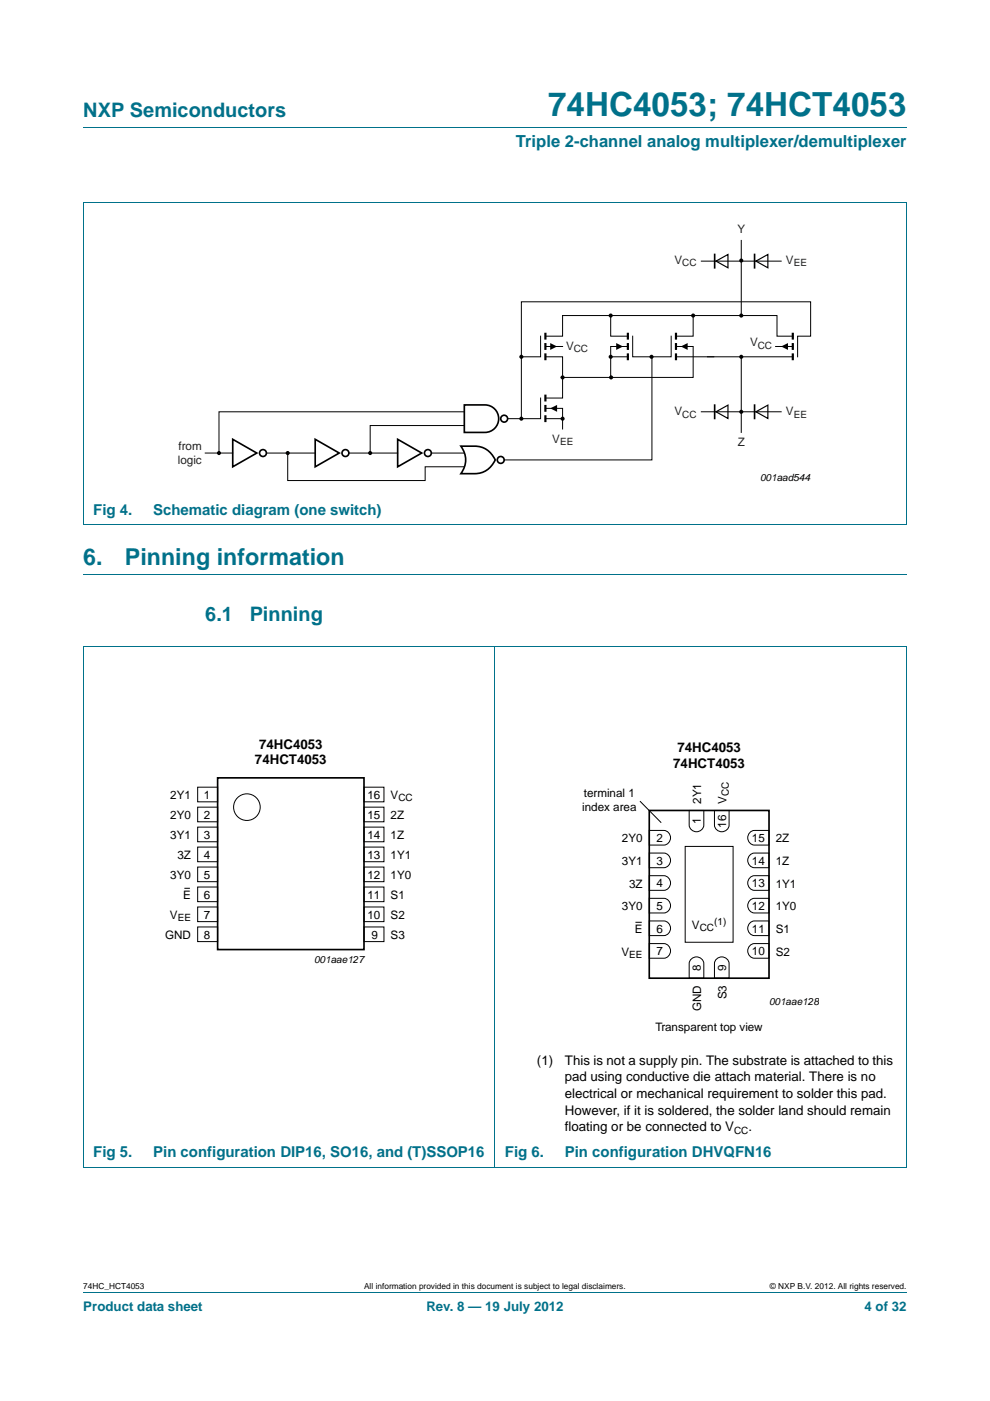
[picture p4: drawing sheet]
<svg xmlns="http://www.w3.org/2000/svg" width="210mm" height="297mm" viewBox="0 0 210 297" stroke-linecap="round" stroke-linejoin="round" font-family="sans-serif">
<path d="M17.7 27h174.6M17.6 42.9h174.7M17.7 42.9v68.4M192.3 42.9v68.4M17.6 111.3h174.7M17.7 121.9h174.6M17.7 273.9h174.6" fill="none" stroke="#00718a" stroke-width=".21"/>
<g fill="#000">
<path d="M116.7 72.7l1.5 .8-1.5 .7zM130.7 72.7l1.5 .8-1.5 .7zM144.4 73.5l1.5-.8v1.5zM165.7 73.5l1.4-.8v1.5zM116.7 86.6l1.5-.7v1.4z"/>
<circle cx="157.2" cy="55.2" r=".44"/>
<circle cx="110.6" cy="75.6" r=".44"/>
<circle cx="129.5" cy="66.9" r=".44"/>
<circle cx="129.5" cy="75.6" r=".44"/>
<circle cx="138.2" cy="75.6" r=".44"/>
<circle cx="147" cy="66.9" r=".44"/>
<circle cx="157.2" cy="66.9" r=".44"/>
<circle cx="157.2" cy="75.6" r=".44"/>
<circle cx="46.4" cy="96.1" r=".44"/>
<circle cx="61" cy="96.1" r=".44"/>
<circle cx="78.5" cy="96.1" r=".44"/>
<circle cx="110.6" cy="88.8" r=".44"/>
<circle cx="119.3" cy="80" r=".44"/>
<circle cx="119.3" cy="88.8" r=".44"/>
<circle cx="129.6" cy="80" r=".44"/>
<circle cx="157.2" cy="87.3" r=".44"/>
</g>
<g fill="none" stroke="#000" stroke-width=".21">
<path d="M114.7 71.3v4.3h-4.1M115.7 75.6h3.6v8.8h-3.6M115.7 71.3h3.6v-4.4h45.5v4.4h3.4M115.7 73.5h3.6M129.5 67v4.3h3.7M129.5 75.6h3.7M133.2 73.5h-3.7v6.5M134.2 71.3v4.3h8.2v-4.3M138.3 75.6v21.9h-31.4M143.4 73.5h3.6v6.5h-28M143.4 75.6h24.8M147 67v4.3h-3.6"/>
<path d="M164.5 73.5h3.7M169.2 75.6v-4.3h2.7v-7.3h-61.3v24.8M43.5 96.1h5.9M56.5 96.1h10.4M61 96.1v5.8h29.2v-2.9h8.3M74 96.1h10.3M91.5 96.1h6.9M98.5 87.3h-52.1v8.8M98.5 90.2h-20v5.9M114.7 84.4v4.4h-7M115.7 86.6h3.6v4.4M115.7 88.8h3.6"/>
</g>
<g fill="none" stroke="#000" stroke-width=".35">
<path d="M49.4 93.1l5.1 3-5.1 2.9zM66.9 93.1l5.1 3-5.1 2.9zM84.3 93.1l5.1 3-5.1 2.9zM97.8 94.6a9.4 9.4 0 0 1 4.9 .4 5 5 0 0 1 2.3 2.5 4.7 4.7 0 0 1-4.3 2.9h-2.9a4.7 4.7 0 0 0 0-5.8zM98.5 85.9h4.4a2.92 2.92 0 0 1 2.9 2.9 2.92 2.92 0 0 1-2.9 2.9h-4.4z"/>
<circle cx="55.8" cy="96.1" r=".73"/>
<circle cx="73.3" cy="96.1" r=".73"/>
<circle cx="90.8" cy="96.1" r=".73"/>
<circle cx="106.2" cy="97.5" r=".73"/>
<circle cx="106.9" cy="88.8" r=".73"/>
</g>
<g fill="none" stroke="#000" stroke-width=".46">
<path d="M115.7 70.5v1.5M115.7 72.7v1.5M115.7 74.9v1.5M133.2 70.5v1.5M133.2 72.7v1.5M133.2 74.9v1.5M143.4 70.5v1.5M143.4 72.7v1.5M143.4 74.9v1.5M168.2 70.5v1.5M168.2 72.7v1.5M168.2 74.9v1.5"/>
<path d="M115.7 83.7v1.4M115.7 85.9v1.4M115.7 88v1.5"/>
</g>
<path d="M157.2 50.9v16z" fill="#231f20" stroke="#000" stroke-width=".21"/>
<g fill="none" stroke="#000" stroke-width=".21">
<path d="M148.8 55.4h16.9M157.2 75.6v16.1M148.8 87.3h16.9M41.9 166.9h4.3v3.1h-4.3zM41.9 171.1h4.3v3.1h-4.3zM41.9 175.4h4.3v3.1h-4.3zM41.9 179.6h4.3v3.1h-4.3zM77.2 175.4h4.2v3.1h-4.2zM77.2 179.6h4.2v3.1h-4.2zM77.2 166.9h4.2v3.1h-4.2zM77.2 171.1h4.2v3.1h-4.2zM135.7 169.9l4.5 4.5"/>
<path d="M137.7 176.1h3.1a1.56 1.56 0 0 1 1.4 1.5 1.56 1.56 0 0 1-1.4 1.6h-3.1zM145.3 179.5h10.2v20.3h-10.2zM146.2 171.8h3.1v3.1a1.56 1.56 0 0 1-1.6 1.5 1.56 1.56 0 0 1-1.5-1.5zM151.5 171.8h3.1v3.1a1.56 1.56 0 0 1-1.5 1.5 1.56 1.56 0 0 1-1.6-1.5zM159.2 176.4l.8-.3h3.1v3.1h-3.1a1.57 1.57 0 0 1-1.3-1.1 1.57 1.57 0 0 1 .5-1.7zM39.1 188.3h1.2M41.9 183.8h4.3v3.1h-4.3zM41.9 188.1h4.3v3.1h-4.3zM41.9 192.3h4.3v3.1h-4.3zM41.9 196.5h4.3v3.1h-4.3zM77.2 192.3h4.2v3.1h-4.2zM77.2 196.5h4.2v3.1h-4.2z"/>
<path d="M77.2 183.8h4.2v3.1h-4.2zM77.2 188.1h4.2v3.1h-4.2zM134.9 195.5h1.1M137.7 195.3h3.1a1.56 1.56 0 0 1 1.4 1.5 1.56 1.56 0 0 1-1.4 1.6h-3.1zM137.7 190.5h3.1a1.56 1.56 0 0 1 1.4 1.5 1.56 1.56 0 0 1-1.4 1.6h-3.1zM137.7 185.7h3.1a1.56 1.56 0 0 1 1.4 1.5 1.56 1.56 0 0 1-1.4 1.6h-3.1zM137.7 180.9h3.1a1.56 1.56 0 0 1 1.4 1.5 1.56 1.56 0 0 1-1.4 1.6h-3.1zM159.2 195.6l.8-.3h3.1v3.1h-3.1a1.57 1.57 0 0 1-1.3-1.1 1.57 1.57 0 0 1 .5-1.7zM159.2 190.8l.8-.3h3.1v3.1h-3.1a1.57 1.57 0 0 1-1.3-1.1 1.57 1.57 0 0 1 .5-1.7zM159.2 186l.8-.3h3.1v3.1h-3.1a1.57 1.57 0 0 1-1.3-1.1 1.57 1.57 0 0 1 .5-1.7zM159.2 181.2l.8-.3h3.1v3.1h-3.1a1.57 1.57 0 0 1-1.3-1.1 1.57 1.57 0 0 1 .5-1.7zM137.7 200.1h3.1a1.56 1.56 0 0 1 1.4 1.5 1.56 1.56 0 0 1-1.4 1.6h-3.1z"/>
<path d="M146.5 203.5a1.57 1.57 0 0 1 1.7-.6 1.57 1.57 0 0 1 1.1 1.4v3.1h-3.1v-3.1zM151.9 203.5a1.57 1.57 0 0 1 1.6-.6 1.57 1.57 0 0 1 1.1 1.4v3.1h-3.1v-3.1zM159.2 200.4l.8-.3h3.1v3.1h-3.1a1.57 1.57 0 0 1-1.3-1.2 1.57 1.57 0 0 1 .5-1.6z"/>
<circle cx="52.4" cy="171.1" r="2.82"/>
</g>
<path d="M151.9 55.4l2.5-1.4v2.8zM160.3 55.4l2.6-1.4v2.8zM151.9 87.3l2.5-1.4v2.8zM160.3 87.3l2.6-1.4v2.8z" fill="none" stroke="#000" stroke-width=".25"/>
<path d="M151.6 54v2.8M160 54v2.8M151.6 85.9v2.8M160 85.9v2.8M46.2 164.9h31v36.4h-31zM137.7 171.8h25.4v35.6h-25.4z" fill="none" stroke="#000" stroke-width=".35"/>
<path d="M105 137v110.5M17.6 247.5h174.7M17.7 247.4v-110.3h174.6v110.3" fill="none" stroke="#00718a" stroke-width=".21"/>
<text font-size="7" fill="#00718a" x="116.3" y="24.6">74HC4053; 74HCT4053</text>
<g font-size="4.9" fill="#00718a">
<text x="17.7" y="119.9">6.</text>
<text x="26.5" y="119.9">Pinning information</text>
</g>
<g font-size="4.2" fill="#00718a">
<text x="17.7" y="24.9">NXP Semiconductors</text>
<text x="43.5" y="131.8">6.1</text>
<text x="53" y="131.8">Pinning</text>
</g>
<text font-size="3.5" fill="#00718a" x="109.4" y="31.1">Triple 2-channel analog multiplexer/demultiplexer</text>
<g font-size="3.2" fill="#00718a">
<text x="19.8" y="109.2">Fig 4.</text>
<text x="32.5" y="109.2">Schematic diagram (one switch)</text>
<text x="19.8" y="245.4">Fig 5.</text>
<text x="32.5" y="245.4">Pin configuration DIP16, SO16, and (T)SSOP16</text>
<text x="107.1" y="245.4">Fig 6.</text>
<text x="119.8" y="245.4">Pin configuration DHVQFN16</text>
</g>
<g font-size="2.8">
<text x="54.9" y="158.7">74HC4053</text>
<text x="143.7" y="159.4">74HC4053</text>
<text x="54.1" y="162.1">74HCT4053</text>
<text x="142.8" y="162.8">74HCT4053</text>
<text x="113.9" y="225.7">(1)</text>
<text x="119.8" y="225.7">This is not a supply pin. The substrate is attached to this</text>
<text x="119.8" y="229.3">pad using conductive die attach material. There is no</text>
<text x="119.8" y="232.8">electrical or mechanical requirement to solder this pad.</text>
<text x="119.8" y="236.3">However, if it is soldered, the solder land should remain</text>
<text x="119.8" y="239.8">floating or be connected to V</text>
<text x="158.8" y="239.8">.</text>
</g>
<g font-size="2.8" fill="#00718a">
<text x="17.7" y="277.9">Product data sheet</text>
<text x="90.4" y="277.9">Rev. 8 — 19 July 2012</text>
<text x="183.4" y="277.9">4 of 32</text>
</g>
<g font-size="2.5" fill="#231f20">
<text x="156.4" y="49.4">Y</text>
<text x="143" y="56">V</text>
<text x="166.7" y="56">V</text>
<text x="120.1" y="74.2">V</text>
<text x="159.1" y="73.5">V</text>
<text x="143" y="88">V</text>
<text x="166.7" y="88">V</text>
<text x="37.9" y="95.3">from</text>
<text x="117.1" y="93.9">V</text>
<text x="156.5" y="94.6">Z</text>
<text x="37.7" y="98.3">logic</text>
</g>
<g font-size="2.5">
<text x="36.1" y="169.4">2Y1</text>
<text x="36.1" y="173.7">2Y0</text>
<text x="43.2" y="169.4">1</text>
<text x="43.2" y="173.6">2</text>
<text x="77.9" y="169.4">16</text>
<text x="77.9" y="173.6">15</text>
<text x="82.8" y="169.4">V</text>
<text x="82.8" y="173.7">2Z</text>
<text x="123.5" y="172">index area</text>
<text x="123.8" y="169">terminal 1</text>
<text x="148.7" y="170.4" transform="rotate(-90 148.7 170.4)">2Y1</text>
<text x="154.1" y="170.4" transform="rotate(-90 154.1 170.4)">V</text>
<text x="36.1" y="177.9">3Y1</text>
<text x="43.2" y="177.8">3</text>
<text x="77.9" y="177.8">14</text>
<text x="82.8" y="177.9">1Z</text>
<text x="131.9" y="178.6">2Y0</text>
<text x="139.3" y="178.5">2</text>
<text x="148.6" y="174.8" transform="rotate(-90 148.6 174.8)">1</text>
<text x="154" y="175.5" transform="rotate(-90 154 175.5)">16</text>
<text x="159.5" y="178.5">15</text>
<text x="164.5" y="178.6">2Z</text>
<text x="37.6" y="182.1">3Z</text>
<text x="43.2" y="182.1">4</text>
<text x="77.9" y="182.1">13</text>
<text x="82.8" y="182.1">1Y1</text>
<text x="131.9" y="183.4">3Y1</text>
<text x="139.3" y="183.3">3</text>
<text x="159.5" y="183.3">14</text>
<text x="164.5" y="183.4">1Z</text>
<text x="36.1" y="186.4">3Y0</text>
<text x="38.9" y="190.6">E</text>
<text x="43.2" y="186.3">5</text>
<text x="43.2" y="190.5">6</text>
<text x="77.9" y="186.3">12</text>
<text x="77.9" y="190.5">11</text>
<text x="82.8" y="190.6">S1</text>
<text x="82.8" y="186.4">1Y0</text>
<text x="133.4" y="188.2">3Z</text>
<text x="139.3" y="188.1">4</text>
<text x="159.5" y="188.1">13</text>
<text x="164.5" y="188.2">1Y1</text>
<text x="36" y="194.8">V</text>
<text x="43.2" y="194.8">7</text>
<text x="77.9" y="194.8">10</text>
<text x="82.8" y="194.8">S2</text>
<text x="131.9" y="193">3Y0</text>
<text x="134.6" y="197.8">E</text>
<text x="139.3" y="197.7">6</text>
<text x="139.3" y="192.9">5</text>
<text x="146.8" y="197">V</text>
<text x="159.5" y="197.7">11</text>
<text x="159.5" y="192.9">12</text>
<text x="164.5" y="197.8">S1</text>
<text x="164.5" y="193">1Y0</text>
<text x="35" y="199.1">GND</text>
<text x="43.2" y="199">8</text>
<text x="78.8" y="199">9</text>
<text x="82.8" y="199.1">S3</text>
<text x="131.8" y="202.6">V</text>
<text x="139.3" y="202.5">7</text>
<text x="159.5" y="202.5">10</text>
<text x="164.5" y="202.6">S2</text>
<text x="148.6" y="205.8" transform="rotate(-90 148.6 205.8)">8</text>
<text x="154" y="205.8" transform="rotate(-90 154 205.8)">9</text>
<text x="148.7" y="214.3" transform="rotate(-90 148.7 214.3)">GND</text>
<text x="154.1" y="211.9" transform="rotate(-90 154.1 211.9)">S3</text>
<text x="139.1" y="218.7">Transparent top view</text>
</g>
<g font-size="2.1" fill="#231f20">
<text x="144.7" y="56.5">CC</text>
<text x="168.3" y="56.5">EE</text>
<text x="121.7" y="74.7">CC</text>
<text x="160.7" y="74">CC</text>
<text x="144.7" y="88.5">CC</text>
<text x="168.3" y="88.5">EE</text>
<text x="118.8" y="94.4">EE</text>
</g>
<g font-size="2.1">
<text x="161.2" y="101.9">001aad544</text>
<text x="84.5" y="169.9">CC</text>
<text x="154.6" y="168.8" transform="rotate(-90 154.6 168.8)">CC</text>
<text x="37.7" y="195.3">EE</text>
<text x="148.4" y="197.4">CC</text>
<text x="151.5" y="196.2">(1)</text>
<text x="133.5" y="203.1">EE</text>
<text x="66.6" y="204.2">001aae127</text>
<text x="163.1" y="213">001aae128</text>
<text x="155.7" y="240.3">CC</text>
</g>
<g font-size="1.8">
<text x="17.7" y="273.3">74HC_HCT4053</text>
<text x="77.2" y="273.3">All information provided in this document is subject to legal disclaimers.</text>
<text x="163.3" y="273.3">© NXP B.V. 2012. All rights reserved.</text>
</g>
</svg>
